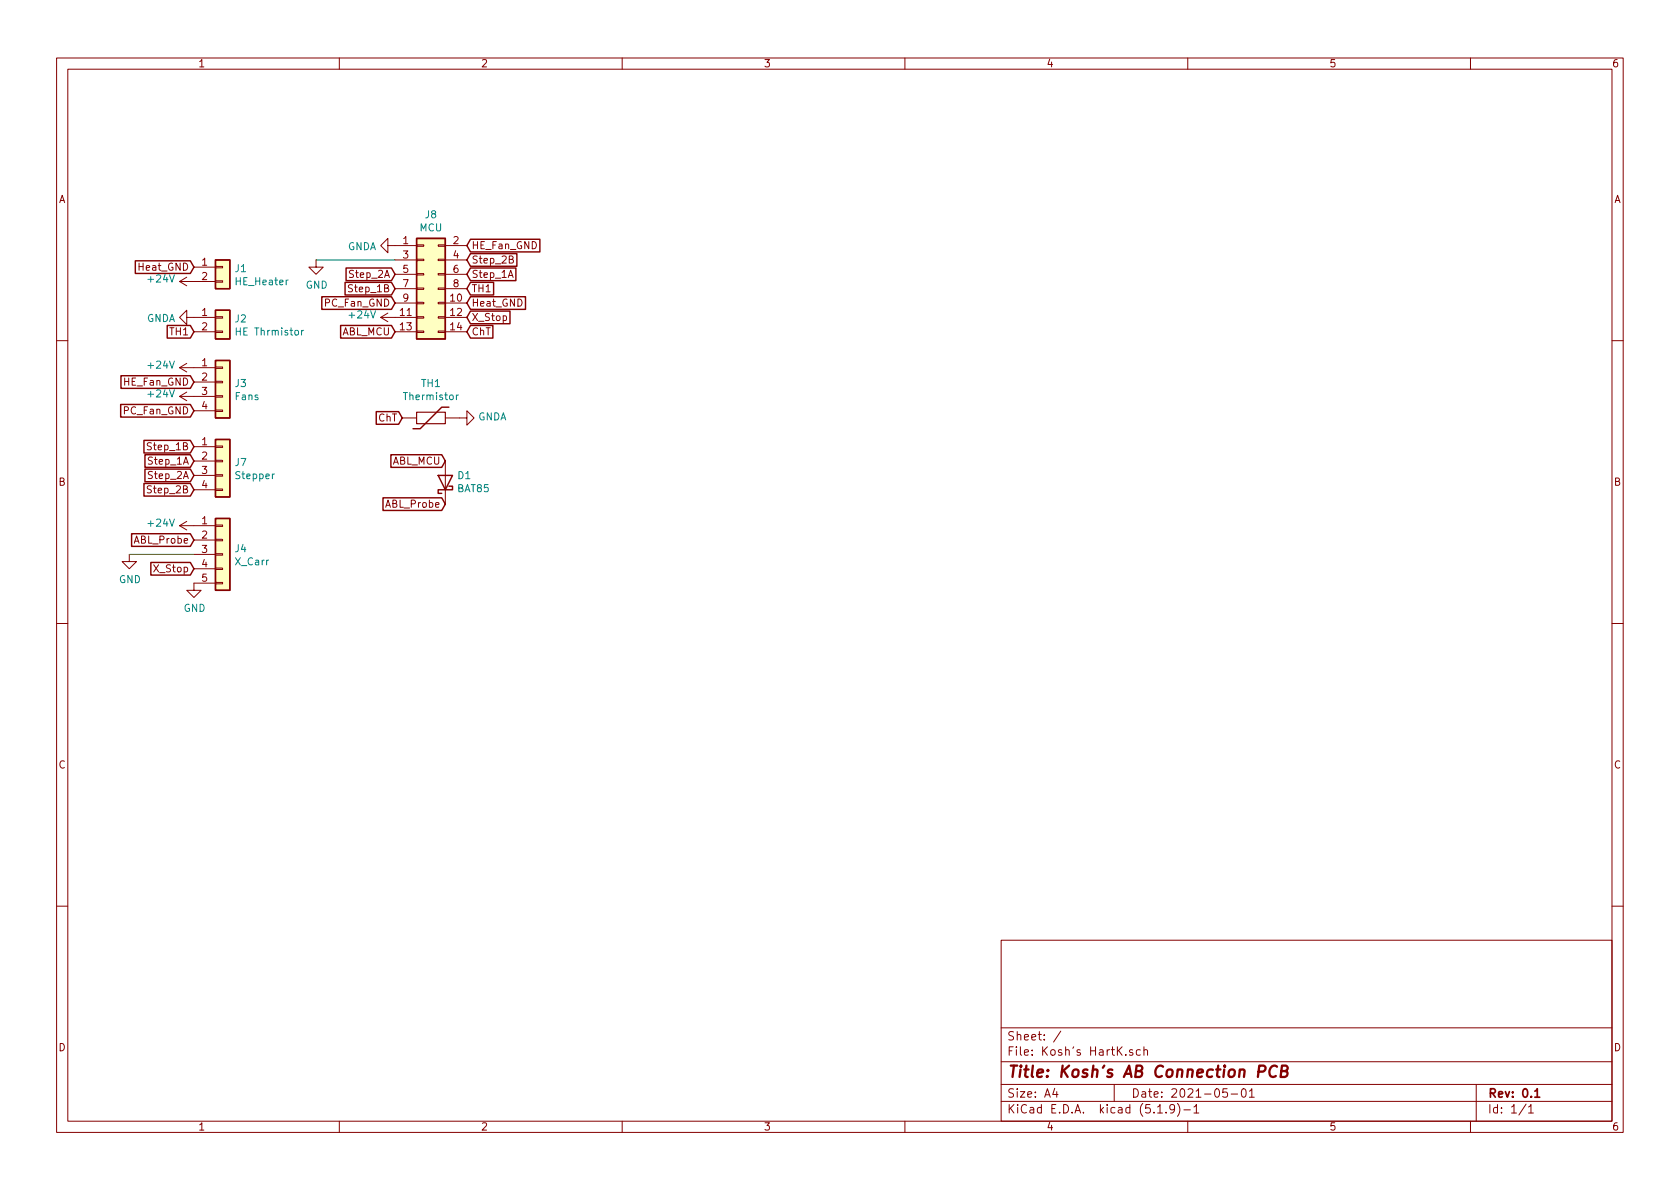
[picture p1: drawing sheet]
<svg xmlns="http://www.w3.org/2000/svg" width="297mm" height="210mm" viewBox="0 0 297 210" stroke-linecap="round" stroke-linejoin="round" font-family="sans-serif">
<g fill="none" stroke="#840000" stroke-width=".18">
<path d="M10 10.3h277v189.9h-277zM12 12.2h273v186.1h-273zM60 10.3v1.9M110 10.3v1.9M160 10.3v1.9M210 10.3v1.9M260 10.3v1.9M31.7 49.8h6.4M31.7 49.8l1.3 .7M33 56.1v-1.2l-1.3 1.2 1.3 1.3v-1.3h5.1M33 49l-1.3 .8M34.3 47.2h3.8"/>
<path d="M34.3 58.7h3.8M38.1 49.7h1.3v.2h-1.3zM38.1 47.1h1.3v.3h-1.3zM38.1 58.5h1.3v.3h-1.3zM38.1 56h1.3v.3h-1.3zM55.9 46v1.2h1.2l-1.2 1.3-1.3-1.3h1.3M67.3 56.1l1.3 .8M67.3 56.1h6.4M68.6 43.4v-1.2l-1.3 1.2 1.3 1.3v-1.3h5.1M68.6 55.4l-1.3 .7M69.8 53.6h3.9M69.8 58.7h3.9"/>
<path d="M69.8 46h3.9M69.8 48.5h3.9M69.8 51h3.9M73.7 56h1.2v.3h-1.2zM73.7 58.5h1.2v.3h-1.2zM73.7 53.5h1.2v.2h-1.2zM73.7 48.4h1.2v.2h-1.2zM73.7 45.8h1.2v.3h-1.2zM73.7 43.3h1.2v.3h-1.2zM73.7 50.9h1.2v.3h-1.2zM77.5 56h1.2v.3h-1.2zM77.5 58.5h1.2v.3h-1.2z"/>
<path d="M77.5 53.5h1.2v.2h-1.2zM77.5 48.4h1.2v.2h-1.2zM77.5 45.8h1.2v.3h-1.2zM77.5 43.3h1.2v.3h-1.2zM77.5 50.9h1.2v.3h-1.2zM78.7 56.1h3.8M78.7 43.4h3.8M78.7 53.6h3.8M78.7 58.7h3.8M78.7 46h3.8M78.7 48.5h3.8M78.7 51h3.8"/>
<path d="M89.9 49.1l.4-1.3 .4 1.3M90 45.9l.6-.1 .1-.2v-.2l-.7-.1v1.2h.5l.2-.1 .1-.3-.3-.2M10 60.2h2M31.7 65h6.4M31.7 70.1h6.4M31.7 65l1.3 .8M31.7 70.1l1.3 .8M33 64.3l-1.3 .7M33 69.3l-1.3 .8M34.3 67.6h3.8M34.3 72.6h3.8M34.3 79h3.8"/>
<path d="M38.1 72.5h1.3v.3h-1.3zM38.1 70h1.3v.2h-1.3zM38.1 64.9h1.3v.2h-1.3zM38.1 67.4h1.3v.3h-1.3zM38.1 78.9h1.3v.2h-1.3zM71.1 73.9h2.6M78.7 73.9h3.8v-1.3l1.3 1.3-1.3 1.3v-1.3M285 60.2h2M22.9 98v1.3h1.2l-1.2 1.3-1.3-1.3h1.3M31.7 93h6.4M31.7 93l1.3 .7M33 92.2l-1.3 .8"/>
<path d="M34.3 95.5h3.8M34.3 98h3.8M34.3 81.5h3.8M34.3 84.1h3.8M34.3 86.6h3.8M38.1 95.4h1.3v.2h-1.3zM38.1 92.8h1.3v.3h-1.3zM38.1 97.9h1.3v.3h-1.3zM38.1 86.5h1.3v.2h-1.3zM38.1 83.9h1.3v.3h-1.3zM38.1 81.4h1.3v.3h-1.3zM78.7 81.5v7.6"/>
<path d="M10 110.3h2M34.3 100.6h3.8M38.1 103h1.3v.2h-1.3zM38.1 100.5h1.3v.2h-1.3zM38.1 103.1h-3.8v1.3h1.3l-1.3 1.3-1.3-1.3h1.3M285 110.3h2M10 160.2h2M177 166.3h108v32h-108zM285 160.2h2M60 198.3v1.9M110 198.3v1.9M160 198.3v1.9"/>
<path d="M177 194.8h108M177 191.8h108M177 187.8h108M177 181.8h108M186.5 192.5l-.4 1h1M186.8 193v1M187.6 182.3l-1.3 2M197 191.8v3M199.1 186.5v.1M200.3 185.7l-.4-.1-.2 .2 .1 .2 .5 .2v.3h-.6M201.6 185.7l-.4-.1-.3 .3 .1 .6 .2 .1 .4-.1M202.3 185.7l.2-.1 .3 .1 .1 .9"/>
<path d="M202.3 185.1v1.5M204.7 196.8h.8M206.2 196.7v.1M207.7 196l-.1 .1a.48 .48 0 0 1-.6 .1l-.2-.2 .2-.6a.48 .48 0 0 1 .6 .1 1.27 1.27 0 0 1-.2 1.2l-.4 .1M208.2 195.1a1.71 1.71 0 0 1 0 2.3M209.3 196.3h1.2M210 198.3v1.9M211.1 195.8l.4-.5v1.5M211.1 196.8h.9M217 192.5h-.7l-.1 .7 .2-.1 .5 .1 .1 .2v.5l-.2 .1-.6-.1M217.7 193.5h1.1M219.6 192.7l.4-.2a.94 .94 0 0 1 0 1.5 .82 .82 0 0 1-.4-1.3z"/>
<path d="M220.9 193l.4-.5v1.5M220.9 194h.9M260 198.3v1.9M261 191.8v6.5M269.8 195.2l-1.2 2M270.3 195.8l.4-.5v1.5M270.3 196.8h.8"/>
</g>
<path d="M271.4 193l.4-.5v1.5M271.4 194h.8" fill="none" stroke="#840000" stroke-width=".3"/>
<path d="M222.5 189.5h.8a.56 .56 0 0 0 .4-.5 .56 .56 0 0 0-.3-.6h-.7l-.3 2M225.8 188.6a.87 .87 0 0 0-1 0 .87 .87 0 0 0-.4 1 .69 .69 0 0 0 .3 .8 .69 .69 0 0 0 .9-.1M226.6 189.4l.8-.1a.47 .47 0 0 0 .3-.5 .47 .47 0 0 0-.3-.4h-.7l-.3 2h.8a.53 .53 0 0 0 .4-.5 .53 .53 0 0 0-.4-.5" fill="none" stroke="#840000" stroke-width=".41"/>
<g fill="#ffffc2" stroke="#ffffc2" stroke-width=".18">
<path d="M38.1 46h2.5v5h-2.5z"/>
<path d="M38.1 63.7h2.5v10.2h-2.5z"/>
<path d="M38.1 91.7h2.5v12.7h-2.5z"/>
<path d="M73.7 42.2h5v17.7h-5z"/>
<path d="M38.1 77.7h2.5v10.2h-2.5z"/>
<path d="M38.1 54.9h2.5v5h-2.5z"/>
</g>
<g fill="none" stroke="#840000" stroke-width=".25">
<path d="M23.9 46.1h9.8l.6 1.1-.6 1.2h-9.8zM29.6 57.6h4.1l.6 1.1-.6 1.1h-4.1zM38.1 46h2.5v5h-2.5zM38.1 54.9h2.5v5h-2.5zM56.9 52.5h12.3l.6 1.1-.6 1.1h-12.3zM60.2 57.6h9l.6 1.1-.6 1.1h-9zM61 49.9h8.2l.6 1.1-.6 1.2h-8.2zM61.2 47.4h8l.6 1.1-.6 1.1h-8zM73.7 42.2h5v17.7h-5zM83.2 49.9h4.1v2.3h-4.1l-.7-1.2zM83.2 52.5h9.7v2.2h-9.7l-.7-1.1zM83.2 44.9h8.2v2.2h-8.2l-.7-1.1z"/>
<path d="M83.2 47.4h8v2.2h-8l-.7-1.1zM83.2 55h7v2.2h-7l-.7-1.1zM83.2 42.3h12.3v2.2h-12.3l-.7-1.1zM83.2 57.6h3.9v2.2h-3.9l-.7-1.1zM21.3 71.5h12.4l.6 1.1-.6 1.2h-12.4zM21.4 66.4h12.3l.6 1.2-.6 1.1h-12.3zM25.5 77.9h8.2l.6 1.1-.6 1.1h-8.2zM38.1 63.7h2.5v10.2h-2.5zM38.1 77.7h2.5v10.2h-2.5zM66.5 72.8h4l.6 1.1-.6 1.1h-4zM79.4 72h-1.3l-3.8 3.8h-1.3M23.3 94.4h10.4l.6 1.1-.6 1.1h-10.4z"/>
<path d="M25.5 85.5h8.2l.6 1.1-.6 1.1h-8.2zM25.6 83h8.1l.6 1.1-.6 1.1h-8.1zM25.6 80.4h8.1l.6 1.1-.6 1.1h-8.1zM26.7 99.5h7l.6 1.1-.6 1.1h-7zM38.1 91.7h2.5v12.7h-2.5zM67.7 88h10.4l.6 1.1-.6 1.2h-10.4zM69.1 80.4h9l.6 1.1-.6 1.1h-9zM77.5 84.1h2.5l-1.3 2.5zM79.4 86h.6v.6h-2.5v.6h.6"/>
</g>
<path d="M73.7 72.9h5v2h-5z" fill="none" stroke="#840000" stroke-width=".2"/>
<path d="M53.3 58.4v.9M53.7 58.4l-.4 .2M80.7 69.8v.9M81.1 69.8l-.4 .3" fill="none" stroke="#008484" stroke-width=".18"/>
<path d="M55.9 46h13.9M22.9 98h11.4" fill="none" stroke="#008400" stroke-width=".18"/>
<text font-size="2.8" fill="#840000" x="178" y="190.5">Title: Kosh's AB Connection PCB</text>
<g font-size="2.1" fill="#840000">
<text x="178" y="184">Sheet: /</text>
<text x="178" y="186.7">File: Kosh's HartK.sch</text>
<text x="178" y="196.9">KiCad E.D.A. kicad (5.1.9)-1</text>
<text x="178" y="194.1">Size: A4</text>
<text x="200" y="194.1">Date: 2021-05-01</text>
<text x="263" y="194.1">Rev: 0.1</text>
<text x="263" y="196.9">Id: 1/1</text>
</g>
<g font-size="1.8" fill="#840000">
<text x="35" y="11.9">1</text>
<text x="85" y="11.9">2</text>
<text x="135" y="11.9">3</text>
<text x="185" y="11.9">4</text>
<text x="235" y="11.9">5</text>
<text x="285" y="11.9">6</text>
<text x="10.4" y="35.9">A</text>
<text x="285.4" y="35.9">A</text>
<text x="24.8" y="47.9">Heat_GND</text>
<text x="35.7" y="47">1</text>
<text x="71.3" y="43.2">1</text>
<text x="71.3" y="45.7">3</text>
<text x="80.2" y="43.2">2</text>
<text x="80.2" y="45.7">4</text>
<text x="83.3" y="46.6">Step_2B</text>
<text x="83.3" y="44.1">HE_Fan_GND</text>
<text x="35.7" y="49.5">2</text>
<text x="62" y="49.1">Step_2A</text>
<text x="62" y="51.7">Step_1B</text>
<text x="71.3" y="48.3">5</text>
<text x="71.3" y="50.8">7</text>
<text x="71.3" y="53.3">9</text>
<text x="79.7" y="53.3">10</text>
<text x="80.2" y="48.3">6</text>
<text x="80.2" y="50.8">8</text>
<text x="83.3" y="51.7">TH1</text>
<text x="83.3" y="49.1">Step_1A</text>
<text x="30.1" y="59.3">TH1</text>
<text x="35.7" y="55.9">1</text>
<text x="35.7" y="58.4">2</text>
<text x="57.6" y="54.2">PC_Fan_GND</text>
<text x="60.4" y="59.3">ABL_MCU</text>
<text x="70.8" y="55.9">11</text>
<text x="70.8" y="58.4">13</text>
<text x="79.7" y="55.9">12</text>
<text x="79.7" y="58.4">14</text>
<text x="83.3" y="54.2">Heat_GND</text>
<text x="83.3" y="56.8">X_Stop</text>
<text x="83.3" y="59.3">ChT</text>
<text x="35.7" y="64.8">1</text>
<text x="22" y="68.2">HE_Fan_GND</text>
<text x="35.7" y="67.3">2</text>
<text x="35.7" y="69.8">3</text>
<text x="22" y="73.3">PC_Fan_GND</text>
<text x="35.7" y="72.4">4</text>
<text x="66.9" y="74.5">ChT</text>
<text x="26.4" y="82.2">Step_1A</text>
<text x="26.4" y="79.6">Step_1B</text>
<text x="35.7" y="78.7">1</text>
<text x="35.7" y="81.3">2</text>
<text x="35.7" y="83.8">3</text>
<text x="69.3" y="82.2">ABL_MCU</text>
<text x="10.4" y="85.9">B</text>
<text x="26.4" y="84.7">Step_2A</text>
<text x="26.4" y="87.2">Step_2B</text>
<text x="35.7" y="86.4">4</text>
<text x="68.3" y="89.8">ABL_Probe</text>
<text x="285.4" y="85.9">B</text>
<text x="35.7" y="92.7">1</text>
<text x="35.7" y="95.2">2</text>
<text x="23.9" y="96.1">ABL_Probe</text>
<text x="27.4" y="101.2">X_Stop</text>
<text x="35.7" y="97.8">3</text>
<text x="35.7" y="100.3">4</text>
<text x="35.7" y="102.9">5</text>
<text x="10.4" y="135.9">C</text>
<text x="285.4" y="135.9">C</text>
<text x="10.4" y="185.9">D</text>
<text x="285.4" y="185.9">D</text>
<text x="35" y="199.9">1</text>
<text x="85" y="199.9">2</text>
<text x="135" y="199.9">3</text>
<text x="185" y="199.9">4</text>
<text x="235" y="199.9">5</text>
<text x="285" y="199.9">6</text>
</g>
<g font-size="1.8" fill="#008484">
<text x="74.2" y="40.9">MCU</text>
<text x="75.2" y="38.6">J8</text>
<text x="61.4" y="44.2">GNDA</text>
<text x="26.3" y="50">+24V</text>
<text x="41.6" y="48.1">J1</text>
<text x="41.8" y="50.4">HE_Heater</text>
<text x="54.1" y="51">GND</text>
<text x="25.9" y="56.9">GNDA</text>
<text x="41.6" y="57">J2</text>
<text x="42.1" y="59.3">HE Thrmistor</text>
<text x="61.9" y="56.3">+24V</text>
<text x="26.3" y="65.2">+24V</text>
<text x="26.3" y="70.3">+24V</text>
<text x="41.6" y="68.4">J3</text>
<text x="41.6" y="70.8">Fans</text>
<text x="71.6" y="70.8">Thermistor</text>
<text x="74.5" y="68.4">TH1</text>
<text x="84.5" y="74.3">GNDA</text>
<text x="41.6" y="82.4">J7</text>
<text x="41.8" y="84.7">Stepper</text>
<text x="80.9" y="87">BAT85</text>
<text x="81" y="84.7">D1</text>
<text x="26.3" y="93.1">+24V</text>
<text x="41.6" y="97.7">J4</text>
<text x="41.7" y="100">X_Carr</text>
<text x="21" y="103.1">GND</text>
<text x="32.5" y="108.2">GND</text>
</g>
</svg>
